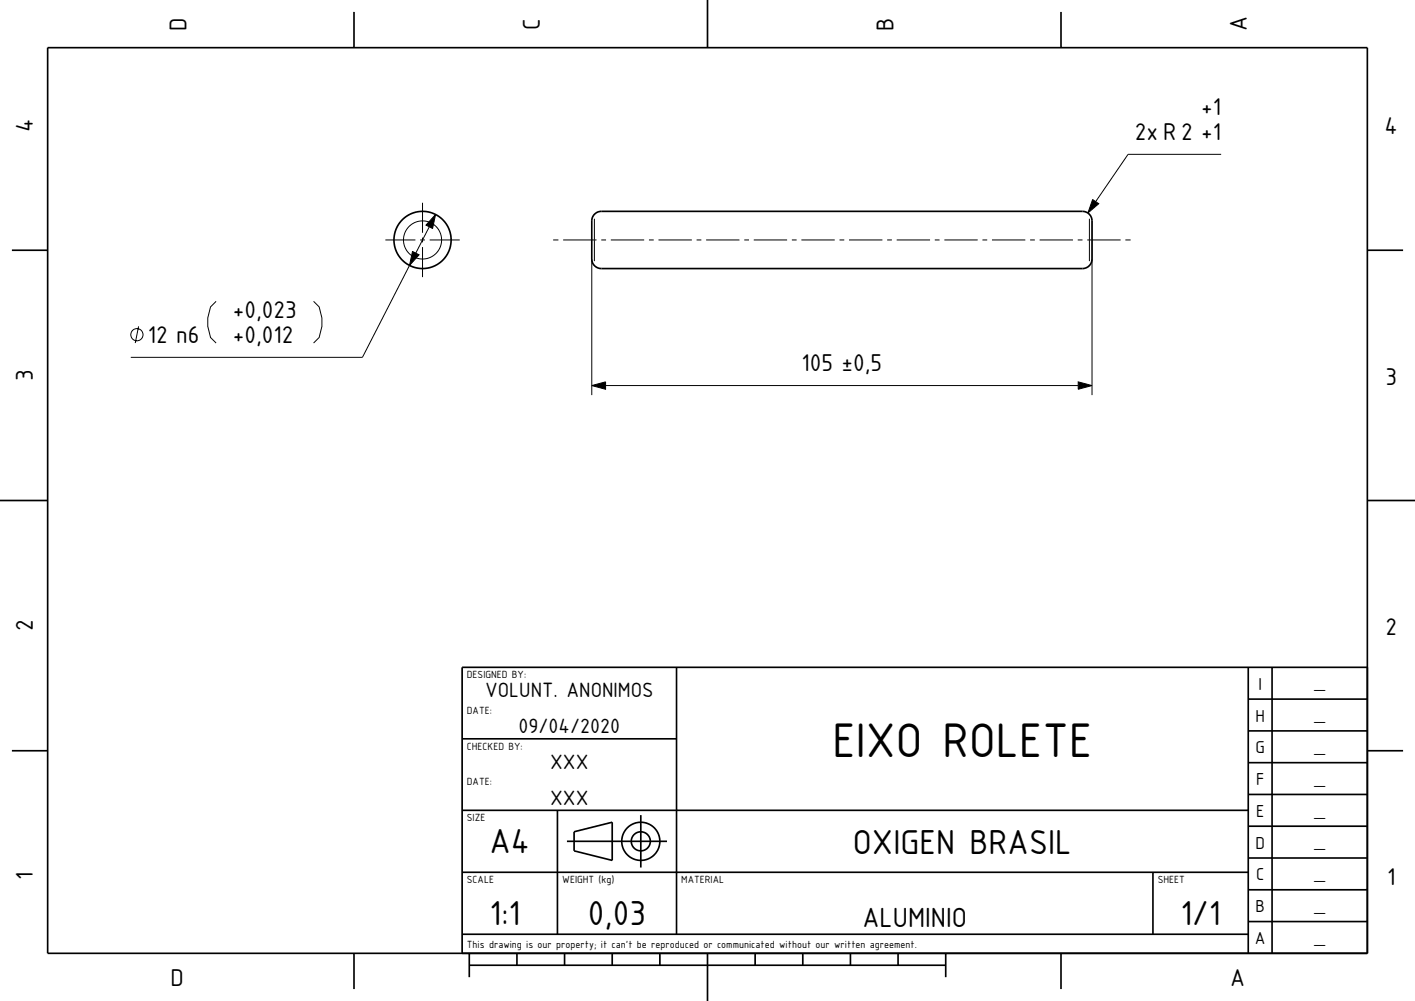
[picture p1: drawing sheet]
<svg xmlns="http://www.w3.org/2000/svg" width="297mm" height="210mm" viewBox="0 0 297 210" stroke-linecap="round" stroke-linejoin="round" font-family="sans-serif">
<g fill="none" stroke="#000" stroke-width=".21">
<path d="M256.3 32.4h-19.5l-6.8 9.9M80.9 50.3h6.3M86 55.7l-9.9 19.3h-48.6M86.6 52.7l1.4 .8-2 2.2zM88.2 50.3h1M88.7 42.5v6.3M88.7 49.8v1M88.7 51.8v6.3M90.1 47.6l-2.8 5.5M90.2 50.3h6.3M91.4 45l-.6 2.9-1.4-.7zM116.1 50.3h1.1"/>
<path d="M118.2 50.3h7M124.2 54.3v28.6M124.8 45.9v4.4M124.8 50.4v4.4M126.2 50.3h1M128.2 50.3h7M136.2 50.3h1M138.2 50.3h7M146.2 50.3h1M148.2 50.3h7M156.2 50.3h1M158.2 50.3h7"/>
<path d="M166.2 50.3h1M168.2 50.3h7M176.2 50.3h1M178.2 50.3h7M186.2 50.3h1M188.2 50.3h7M196.2 50.3h1M198.2 50.3h7M206.2 50.3h1M208.2 50.3h7M216.2 50.3h1M218.2 50.3h7"/>
<path d="M226.2 50.3h1M228.2 50.3h7M228.7 45.9v4.4M228.7 50.4v4.4M229.2 54.3v28.6M229.3 41.9l1.3 .8-2.3 2zM236.2 50.3h1.1M29.1 68.5l-.7 3.5M45.4 63.2l-1.2 1.2-.6 2.3v1.8l.6 2.3 1.2 1.2M65.8 63.2l1.2 1.2 .6 2.3v1.8l-.6 2.3-1.2 1.2M124.2 80.9l2.9-.8v1.6zM127.1 80.9h99.2"/>
<path d="M226.3 80.1l2.9 .8-2.9 .8z"/>
<circle cx="88.7" cy="50.3" r="4"/>
<circle cx="28.7" cy="70.2" r="1.28"/>
</g>
<g fill="none" stroke="#000" stroke-width=".35">
<path d="M10 10h277v190h-277zM74.3 2.5v7.5M148.5 0v10M222.7 2.5v7.5M2.5 52.5h7.5M124.8 44.9l.7-.4 .7-.2h101a2 2 0 0 1 2 2v8a2 2 0 0 1-2 2h-101a2.01 2.01 0 0 1-2-2v-8.1l.2-.7zM287 52.5h7.5M0 105h10M287 105h10M142 140v56M262 140v60M267 140v60"/>
<path d="M287 140h-190v60M2.5 157.5h7.5M97 155h45M262 153.3h25M262 146.7h25M287 157.5h7.5M97 170h165M117 170v26M119 176.5h21M120.5 174.5l8-2v8l-8-2zM134.5 171v11M262 173.3h25"/>
<path d="M262 166.7h25M262 160h25M97 196h165M97 183h165M242 183v13M262 193.3h25M262 186.7h25M262 180h25M74.3 200v7.5M98.5 202.5h100M98.5 200v5M108.5 200v2.5"/>
<path d="M118.5 200v2.5M128.5 200v2.5M138.5 200v2.5M148.5 200v10M158.5 200v2.5M168.5 200v2.5M178.5 200v2.5M188.5 200v2.5M198.5 200v5M222.7 200v7.5"/>
<circle cx="88.7" cy="50.3" r="6"/>
<circle cx="134.5" cy="176.5" r="2"/>
<circle cx="134.5" cy="176.5" r="4"/>
</g>
<g fill="#000">
<path d="M86.6 52.7l1.4 .8-2 2.2z" fill-rule="evenodd"/>
<path d="M91.4 45l-.6 2.9-1.4-.7z" fill-rule="evenodd"/>
<path d="M229.3 41.9l1.3 .8-2.3 2z" fill-rule="evenodd"/>
<path d="M124.2 80.9l2.9-.8v1.6z" fill-rule="evenodd"/>
<path d="M226.3 80.1l2.9 .8-2.9 .8z" fill-rule="evenodd"/>
</g>
<text font-size="9.8" x="174.7" y="158.8">EIXO ROLETE</text>
<g font-size="7">
<text x="102.8" y="179">A4</text>
<text x="179" y="179.2">OXIGEN BRASIL</text>
<text x="102.8" y="194">1:1</text>
<text x="123.4" y="194">0,03</text>
<text x="247.8" y="194">1/1</text>
</g>
<text font-size="5.6" x="181" y="194.4">ALUMINIO</text>
<g font-size="4.9">
<text x="39.1" y="6.4" transform="rotate(-90 39.1 6.4)">D</text>
<text x="113.3" y="6.2" transform="rotate(-90 113.3 6.2)">C</text>
<text x="187.5" y="6.4" transform="rotate(-90 187.5 6.4)">B</text>
<text x="261.7" y="6.6" transform="rotate(-90 261.7 6.6)">A</text>
<text x="6.9" y="27.7" transform="rotate(-90 6.9 27.7)">4</text>
<text x="238.2" y="29.4">2x R 2 +1</text>
<text x="252.1" y="24.1">+1</text>
<text x="290.6" y="28.2">4</text>
<text x="31" y="72">12 n6</text>
<text x="48.9" y="66.7">+0,023</text>
<text x="48.9" y="72">+0,012</text>
<text x="168.2" y="77.9">105 ±0,5</text>
<text x="6.9" y="80" transform="rotate(-90 6.9 80)">3</text>
<text x="290.8" y="80.7">3</text>
<text x="6.9" y="132.5" transform="rotate(-90 6.9 132.5)">2</text>
<text x="290.8" y="133.2">2</text>
<text x="6.9" y="184.6" transform="rotate(-90 6.9 184.6)">1</text>
<text x="291.1" y="185.7">1</text>
<text x="35.8" y="206.9">D</text>
<text x="258.2" y="206.9">A</text>
</g>
<g font-size="4.2">
<text x="101.8" y="146.3">VOLUNT. ANONIMOS</text>
<text x="108.9" y="153.8">09/04/2020</text>
<text x="115.5" y="161.3">XXX</text>
<text x="115.5" y="168.8">XXX</text>
</g>
<g font-size="3.5">
<text x="264.1" y="144.7">I</text>
<text x="263.5" y="151.4">H</text>
<text x="263.5" y="158">G</text>
<text x="263.6" y="164.7">F</text>
<text x="263.6" y="171.4">E</text>
<text x="263.5" y="178">D</text>
<text x="263.6" y="184.7">C</text>
<text x="263.5" y="191.4">B</text>
<text x="263.4" y="198">A</text>
</g>
<g font-size="2.8">
<text x="276.1" y="144.4">_</text>
<text x="276.1" y="151.1">_</text>
<text x="276.1" y="157.8">_</text>
<text x="276.1" y="164.4">_</text>
<text x="276.1" y="171.1">_</text>
<text x="276.1" y="177.8">_</text>
<text x="276.1" y="184.4">_</text>
<text x="276.1" y="191.1">_</text>
<text x="276.1" y="197.8">_</text>
</g>
<g font-size="2.1">
<text x="98" y="142.3">DESIGNED BY:</text>
<text x="98" y="149.8">DATE:</text>
<text x="98" y="157.3">CHECKED BY:</text>
<text x="98" y="164.8">DATE:</text>
<text x="98" y="172.3">SIZE</text>
<text x="98" y="185.3">SCALE</text>
<text x="118" y="185.3">WEIGHT (kg)</text>
<text x="143" y="185.3">MATERIAL</text>
<text x="243" y="185.3">SHEET</text>
<text x="98" y="198.8">This drawing is our property; it can't be reproduced or communicated without our written agreement.</text>
</g>
</svg>
